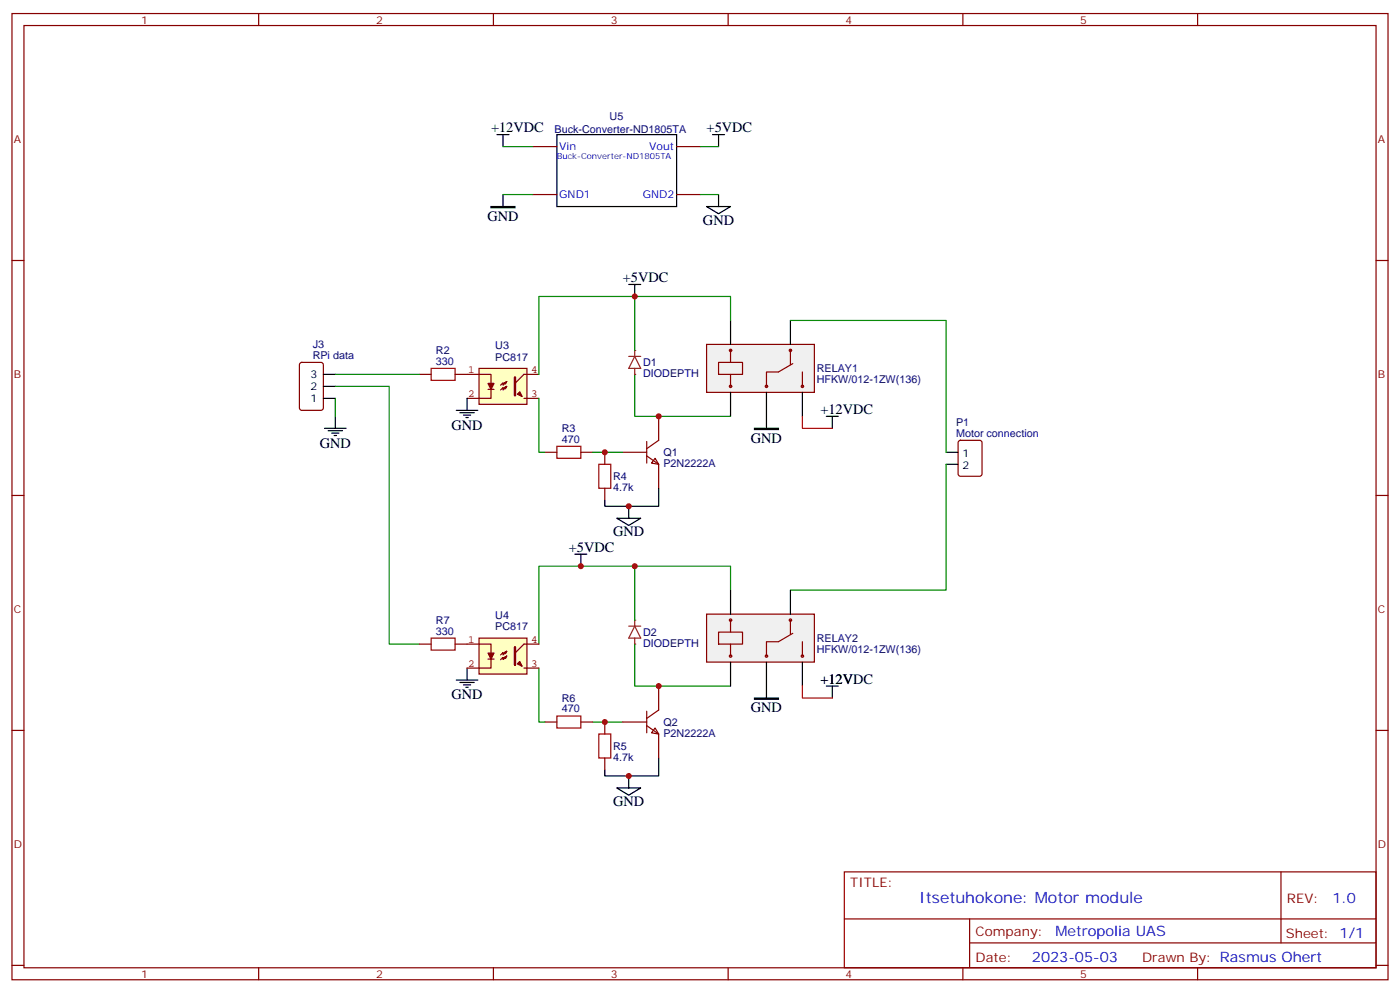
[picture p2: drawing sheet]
<svg xmlns="http://www.w3.org/2000/svg" width="412mm" height="292mm" viewBox="0 0 412 292" stroke-linecap="round" stroke-linejoin="round" font-family="sans-serif">
<g fill="none" stroke="#870000" stroke-width=".35">
<path d="M3.5 4h405.4v284.3h-405.4zM7.1 7.5h398.2v277.3h-398.2zM76.2 4v3.5M145.3 4v3.5M214.5 4v3.5M283.6 4v3.5M352.8 4v3.5M3.5 76.7h3.6M405.3 76.7h3.6M3.5 145.8h3.6M405.3 145.8h3.6M3.5 214.9h3.6"/>
<path d="M405.3 214.9h3.6M248.7 256.6h156.6v28.2h-156.6zM377.3 256.6v20.9M248.7 270.4h156.5M285.6 277.5h119.6M285.6 270.4v14.1M3.5 284.1h3.6M76.2 284.8v3.5M145.3 284.8v3.5M214.5 284.8v3.5M283.6 284.8v3.5M352.8 284.8v3.5"/>
<path d="M405.3 284.1h3.6"/>
</g>
<path d="M141.1 108.4h14.1v10.6h-14.1z" fill="#ffffc2" stroke="#850000" stroke-width=".35"/>
<g fill="#850000" stroke="#850000" stroke-width=".35">
<path d="M143.8 112.8h1.7l-.9 1.8z"/>
<path d="M152.4 116l.7-.7 .7 1.4z"/>
</g>
<path d="M137.6 110.2h7v2.6M143.8 114.6h1.7M144.6 114.6v2.6h-7M148.6 112.6l.7-.3-.4 .7zM149.3 112.3l-1.1 1v-.7l-.7 .7M149.3 113.7l-.4 .7-.3-.3 .7-.4-1.1 1.1v-.7l-.7 .7M154.3 117.2h4.4M158.7 110.2h-4.4l-2.6 2.6" fill="none" stroke="#850000" stroke-width=".35"/>
<path d="M151.7 111.1v5.2" fill="none" stroke="#850000" stroke-width=".71"/>
<path d="M88.4 106.9l.5-.3h5.6l.7 .5v13l-.4 .6-5.9 .1-.7-.5v-12.9zM123.5 110.2h3.5M134.1 110.2h3.5" fill="none" stroke="#870000" stroke-width=".35"/>
<g fill="none" stroke="#000" stroke-width=".35">
<path d="M95.2 110.2h3.6M95.2 117.2h3.6M95.2 113.7h3.6M137.6 117.2v3.6M95.6 126h6.4M96.7 126.8h4.2M97.7 127.5h2.1M98.4 128.2h.7M98.8 122.5v3.5M134.4 120.8h6.4M135.5 121.5h4.2M136.5 122.2h2.1"/>
<path d="M137.2 122.9h.7"/>
</g>
<path d="M127 108.4h7.1v3.5h-7.1z" fill="none" stroke="#a10000" stroke-width=".35"/>
<path d="M98.8 110.2h24.7M98.8 117.2v5.3" fill="none" stroke="#008700" stroke-width=".35"/>
<path d="M193 134.9l1 1.7-2.1-.3z" fill="#fff" stroke="#870000" stroke-width=".35"/>
<path d="M160.5 133.1h3.5M171.1 133.1h3.5M183.4 133.1h7.1M190.5 134.2l3.5 2.4v7.1M190.5 129.9v6.4M194 122.5v7.1l-3.5 2.4" fill="none" stroke="#870000" stroke-width=".35"/>
<path d="M164 131.3h7.1v3.6h-7.1z" fill="none" stroke="#a10000" stroke-width=".35"/>
<path d="M185.2 83.7h3.5M187 83.7v3.5" fill="none" stroke="#000" stroke-width=".35"/>
<path d="M208.1 101.4h31.8v14.1h-31.8z" fill="#f0f0f0" stroke="#870000" stroke-width=".35"/>
<path d="M215.2 94.3v7.1M232.8 94.3v7.1M215.2 115.5v7M225.8 115.5v7M236.4 115.5v7M181.7 152.5h7l-3.5 2.1zM185.2 149v3.5" fill="none" stroke="#000" stroke-width=".35"/>
<g fill="none" stroke="#870000" stroke-width=".35">
<path d="M211.7 106.6h7v3.6h-7zM215.2 103.1v3.5M215.2 110.2v3.5M232.8 103.1v4.3M233.5 107l-4.2 2.5h-3.5v4.2M236.4 109.5v4.2M178.2 133.1v3.5M178.2 143.7v3.5"/>
<circle cx="215.2" cy="113.7" r=".35"/>
<circle cx="215.2" cy="103.1" r=".35"/>
<circle cx="225.8" cy="113.7" r=".35"/>
<circle cx="232.8" cy="103.1" r=".35"/>
<circle cx="236.4" cy="113.7" r=".35"/>
</g>
<path d="M176.4 136.6h3.5v7.1h-3.5z" fill="none" stroke="#a10000" stroke-width=".35"/>
<path d="M158.7 117.2v15.9h1.8M187 110.2v12.3h28.2M174.6 133.1h8.8" fill="none" stroke="#008700" stroke-width=".35"/>
<path d="M185.2 104.9h3.5M187 104.9l1.7 3.5h-3.5zM187 103.1v1.8M187 108.4v1.8" fill="none" stroke="#8c2424" stroke-width=".35"/>
<g fill="#8c2424">
<circle cx="187" cy="110.2" r=".18"/>
<circle cx="187" cy="103.1" r=".18"/>
</g>
<path d="M187 87.2h-28.3v23M215.2 94.3v-7.1h-28.2v15.9M232.8 94.3h45.9v38.8M278.7 136.6v37.1h-45.9M215.2 173.7v-7.1h-56.5v22.9" fill="none" stroke="#008700" stroke-width=".35"/>
<path d="M278.7 133.1h3.5M278.7 136.6h3.5M194 143.7v5.3h-15.8v-1.8M194 223.1v5.3h-15.8v-1.8" fill="none" stroke="#000" stroke-width=".35"/>
<path d="M282.5 129.8l.4-.2h5.7l.6 .4 .1 9.5-.5 .6-5.9 .1-.6-.5-.1-9.4z" fill="none" stroke="#870000" stroke-width=".35"/>
<path d="M185.2 184.3h3.5M187 184.3l1.7 3.5h-3.5zM187 182.5v1.8M187 187.8v1.7" fill="none" stroke="#8c2424" stroke-width=".35"/>
<g fill="#8c2424">
<circle cx="187" cy="189.5" r=".18"/>
<circle cx="187" cy="182.5" r=".18"/>
</g>
<path d="M158.7 196.6v15.9h1.8M187 189.5v12.4h28.2M174.6 212.5h8.8" fill="none" stroke="#008700" stroke-width=".35"/>
<path d="M181.7 231.9h7l-3.5 2.1zM185.2 228.4v3.5" fill="none" stroke="#000" stroke-width=".35"/>
<path d="M176.4 216h3.5v7.1h-3.5z" fill="none" stroke="#a10000" stroke-width=".35"/>
<path d="M178.2 212.5v3.5M178.2 223.1v3.5" fill="none" stroke="#870000" stroke-width=".35"/>
<path d="M208.1 180.7h31.8v14.1h-31.8z" fill="#f0f0f0" stroke="#870000" stroke-width=".35"/>
<path d="M169.3 163.1h3.6M171.1 163.1v3.5M215.2 173.7v7M232.8 173.7v7M215.2 194.8v7.1M225.8 194.8v7.1M236.4 194.8v7.1" fill="none" stroke="#000" stroke-width=".35"/>
<g fill="none" stroke="#870000" stroke-width=".35">
<path d="M211.7 186h7v3.5h-7zM215.2 182.5v3.5M215.2 189.5v3.6M232.8 182.5v4.2M233.5 186.4l-4.2 2.4h-3.5v4.3M236.4 188.8v4.3M160.5 212.5h3.5M171.1 212.5h3.5"/>
<circle cx="215.2" cy="193.1" r=".35"/>
<circle cx="215.2" cy="182.5" r=".35"/>
<circle cx="225.8" cy="193.1" r=".35"/>
<circle cx="232.8" cy="182.5" r=".35"/>
<circle cx="236.4" cy="193.1" r=".35"/>
</g>
<path d="M164 210.7h7.1v3.5h-7.1z" fill="none" stroke="#a10000" stroke-width=".35"/>
<path d="M193 214.2l1 1.8-2.1-.3z" fill="#fff" stroke="#870000" stroke-width=".35"/>
<path d="M123.5 189.5h3.5M134.1 189.5h3.5M183.4 212.5h7.1M190.5 213.5l3.5 2.5v7.1M190.5 209.3v6.4M194 201.9v7.1l-3.5 2.4" fill="none" stroke="#870000" stroke-width=".35"/>
<path d="M137.6 196.6v3.5M134.4 200.1h6.4M135.5 200.8h4.2M136.5 201.5h2.1M137.2 202.2h.7" fill="none" stroke="#000" stroke-width=".35"/>
<path d="M98.8 113.7h15.9v75.8h8.8" fill="none" stroke="#008700" stroke-width=".35"/>
<path d="M127 187.8h7.1v3.5h-7.1z" fill="none" stroke="#a10000" stroke-width=".35"/>
<path d="M141.1 187.8h14.1v10.6h-14.1z" fill="#ffffc2" stroke="#850000" stroke-width=".35"/>
<g fill="#850000" stroke="#850000" stroke-width=".35">
<path d="M143.8 192.2h1.7l-.9 1.8z"/>
<path d="M152.4 195.4l.7-.7 .7 1.4z"/>
</g>
<path d="M137.6 189.5h7v2.7M143.8 194h1.7M144.6 194v2.6h-7M148.6 192l.7-.3-.4 .7zM149.3 191.7l-1.1 1v-.7l-.7 .7M149.3 193.1l-.4 .7-.3-.4 .7-.3-1.1 1v-.7l-.7 .7M154.3 196.6h4.4M158.7 189.5h-4.4l-2.6 2.7" fill="none" stroke="#850000" stroke-width=".35"/>
<path d="M151.7 190.4v5.3" fill="none" stroke="#850000" stroke-width=".71"/>
<path d="M148.2 43.1h8.8M148.2 57.3h8.8M206.4 43.1h5.3M206.4 57.3h5.3M187 166.6v15.9" fill="none" stroke="#008700" stroke-width=".35"/>
<g fill="none" stroke="#000" stroke-width=".35">
<path d="M146.4 39.6h3.5M148.2 39.6v3.5M164 39.6h35.3v21.2h-35.3zM209.9 39.6h3.5M211.7 39.6v3.5M148.2 57.3v3.5M211.7 57.3v3.5M208.1 60.8h7.1l-3.5 2.1zM225.8 122.5v3.5M243.4 122.5h3.5M245.2 122.5v3.5M225.8 201.9v3.5"/>
<path d="M243.4 201.9h3.5M245.2 201.9v3.5"/>
</g>
<path d="M144.6 60.8h7.1v.3h-7.1zM222.2 126h7.1v.4h-7.1zM222.2 205.4h7.1v.4h-7.1z" fill="#000" stroke="#000" stroke-width=".35"/>
<path d="M236.4 122.5v3.5h8.8M236.4 201.9v3.5h8.8" fill="none" stroke="#f00" stroke-width=".35"/>
<path d="M157 43.1h7M157 57.3h7M199.3 43.1h7.1M199.3 57.3h7.1" fill="none" stroke="#870000" stroke-width=".35"/>
<g fill="#c00">
<circle cx="178.2" cy="133.1" r=".88"/>
<circle cx="187" cy="87.2" r=".88"/>
<circle cx="185.2" cy="149" r=".88"/>
<circle cx="185.2" cy="228.4" r=".88"/>
<circle cx="194" cy="201.9" r=".88"/>
<circle cx="178.2" cy="212.5" r=".88"/>
<circle cx="171.1" cy="166.6" r=".88"/>
<circle cx="187" cy="166.6" r=".88"/>
<circle cx="194" cy="122.5" r=".88"/>
</g>
<text font-size="4.6" fill="#00f" x="270.8" y="265.6">Itsetuhokone: Motor module</text>
<g font-size="4.2">
<text x="144.6" y="38.9">+12VDC</text>
<text x="208.1" y="38.9">+5VDC</text>
<text x="143.6" y="65">GND</text>
<text x="207.1" y="66.1">GND</text>
<text x="183.4" y="83">+5VDC</text>
<text x="241.7" y="121.8">+12VDC</text>
<text x="94.2" y="131.7">GND</text>
<text x="133" y="126.4">GND</text>
<text x="221.2" y="130.3">GND</text>
<text x="180.6" y="157.8">GND</text>
<text x="167.6" y="162.4">+5VDC</text>
<text x="241.7" y="201.2">+12VDC</text>
<text x="133" y="205.8">GND</text>
<text x="221.2" y="209.7">GND</text>
<text x="180.6" y="237.2">GND</text>
</g>
<g font-size="4.2" fill="#00f">
<text x="392.5" y="265.8">1.0</text>
<text x="310.9" y="275.4">Metropolia UAS</text>
<text x="304" y="283.2">2023-05-03</text>
</g>
<g font-size="3.9" fill="#800">
<text x="250.5" y="261.2">TITLE:</text>
<text x="379.1" y="265.8">REV:</text>
<text x="287.4" y="275.4">Company:</text>
<text x="378.7" y="276">Sheet: 1/1</text>
<text x="287.4" y="283">Date:</text>
<text x="336.4" y="283.1">Drawn By: Rasmus Ohert</text>
</g>
<g font-size="3.2" fill="#800">
<text x="41.6" y="7">1</text>
<text x="110.8" y="7">2</text>
<text x="179.9" y="7">3</text>
<text x="249.1" y="7">4</text>
<text x="318.2" y="7">5</text>
<text x="4.1" y="42.1">A</text>
<text x="405.9" y="42.1">A</text>
<text x="4.1" y="111.2">B</text>
<text x="405.9" y="111.2">B</text>
<text x="4.1" y="180.4">C</text>
<text x="405.9" y="180.4">C</text>
<text x="4.1" y="249.5">D</text>
<text x="405.9" y="249.5">D</text>
<text x="41.6" y="287.8">1</text>
<text x="110.8" y="287.8">2</text>
<text x="179.9" y="287.8">3</text>
<text x="249.1" y="287.8">4</text>
<text x="318.2" y="287.8">5</text>
</g>
<g font-size="3.2" fill="#000080">
<text x="179.6" y="35.4">U5</text>
<text x="163.4" y="39">Buck-Converter-ND1805TA</text>
<text x="92.1" y="105.6">RPi data</text>
<text x="92.1" y="102.4">J3</text>
<text x="128.4" y="107.4">330</text>
<text x="128.4" y="104.2">R2</text>
<text x="145.9" y="106.1">PC817</text>
<text x="145.9" y="102.8">U3</text>
<text x="189.4" y="107.8">D1</text>
<text x="189.4" y="110.9">DIODEPTH</text>
<text x="240.6" y="112.7">HFKW/012-1ZW(136)</text>
<text x="240.6" y="109.5">RELAY1</text>
<text x="281.6" y="125.3">P1</text>
<text x="165.5" y="130.3">470</text>
<text x="165.5" y="127.1">R3</text>
<text x="281.6" y="128.5">Motor connection</text>
<text x="195.4" y="137.4">P2N2222A</text>
<text x="195.4" y="134.2">Q1</text>
<text x="180.6" y="141.3">R4</text>
<text x="180.6" y="144.5">4.7k</text>
<text x="128.4" y="183.6">R7</text>
<text x="145.9" y="185.5">PC817</text>
<text x="145.9" y="182.2">U4</text>
<text x="128.4" y="186.7">330</text>
<text x="189.4" y="190.3">DIODEPTH</text>
<text x="189.4" y="187.1">D2</text>
<text x="240.6" y="188.9">RELAY2</text>
<text x="240.6" y="192.1">HFKW/012-1ZW(136)</text>
<text x="165.5" y="209.7">470</text>
<text x="165.5" y="206.5">R6</text>
<text x="195.4" y="213.6">Q2</text>
<text x="180.6" y="220.6">R5</text>
<text x="195.4" y="216.8">P2N2222A</text>
<text x="180.6" y="223.8">4.7k</text>
</g>
<g font-size="3.2" fill="#00f">
<text x="164.7" y="44.2">Vin</text>
<text x="191.3" y="44.2">Vout</text>
<text x="164.7" y="58.3">GND1</text>
<text x="189.3" y="58.3">GND2</text>
</g>
<g font-size="3.2">
<text x="91.5" y="111.2">3</text>
<text x="91.5" y="118.3">1</text>
<text x="91.5" y="114.8">2</text>
<text x="283.5" y="134.5">1</text>
<text x="283.5" y="138">2</text>
</g>
<g font-size="3.2" fill="#840000">
<text x="137.9" y="109.8">1</text>
<text x="156.5" y="109.8">4</text>
<text x="137.9" y="116.9">2</text>
<text x="156.5" y="116.9">3</text>
<text x="137.9" y="189.2">1</text>
<text x="156.5" y="189.2">4</text>
<text x="137.9" y="196.3">2</text>
<text x="156.5" y="196.3">3</text>
</g>
<text font-size="2.5" fill="#00f" x="164" y="46.7">Buck-Converter-ND1805TA</text>
</svg>
